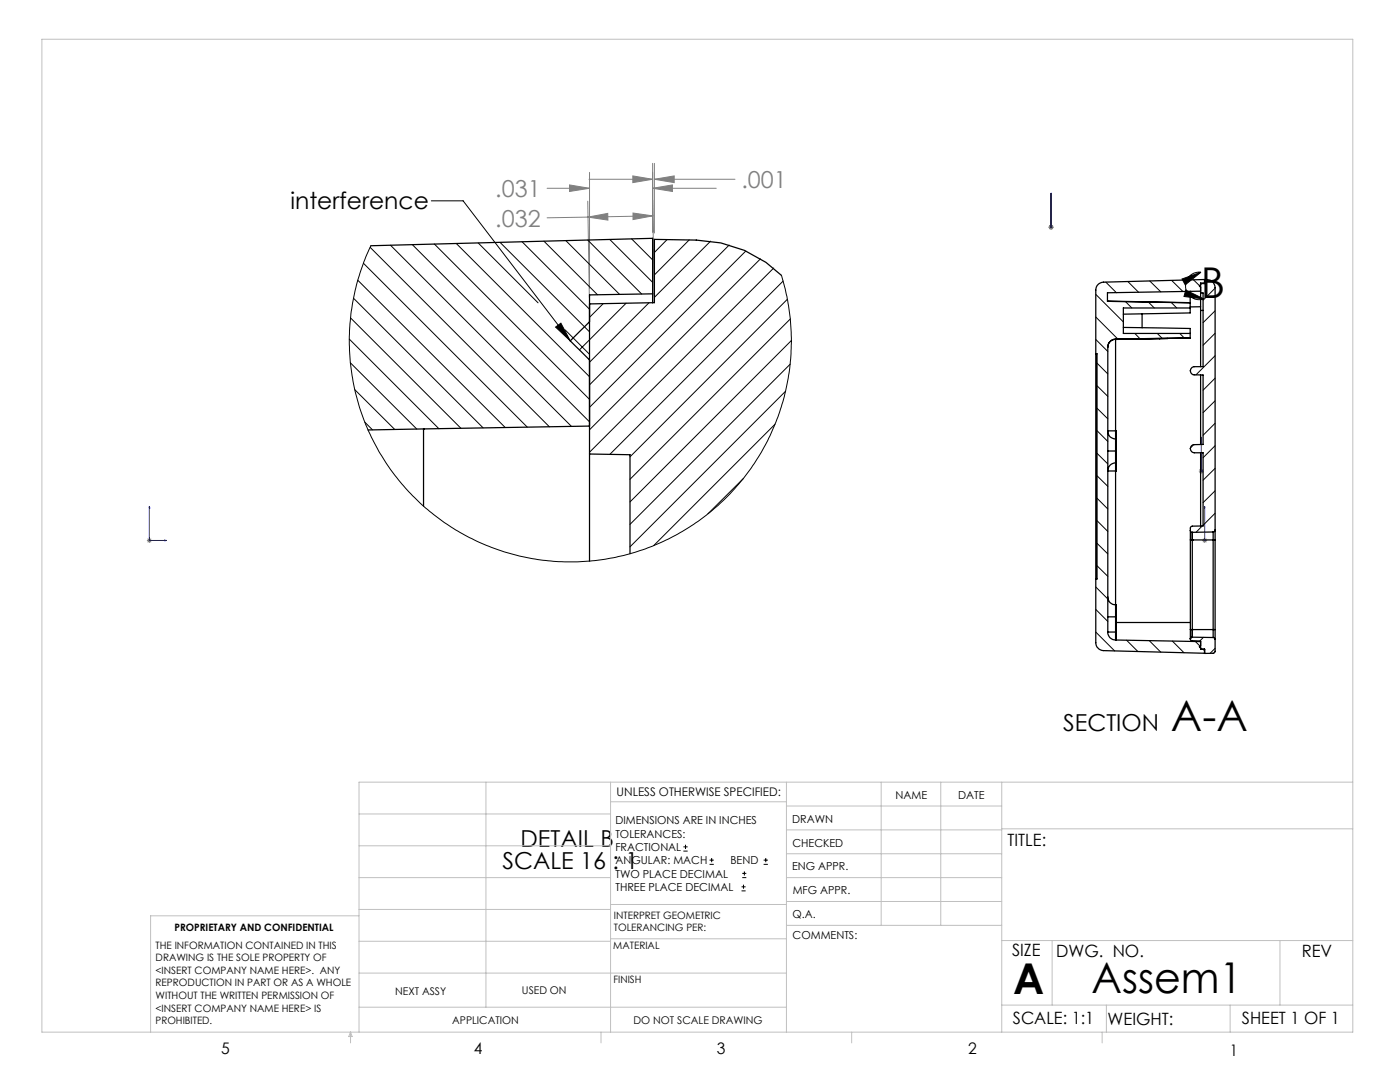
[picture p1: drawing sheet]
<svg xmlns="http://www.w3.org/2000/svg" width="279mm" height="216mm" viewBox="0 0 279 216" stroke-linecap="round" stroke-linejoin="round" font-family="sans-serif">
<g fill="none" stroke="#000" stroke-width=".2">
<path d="M86.1 40.1h6.3l21.4 27.9M235.9 55.7l3.8-1.4-3.2 2.5zM236.6 57.9l3.7 1.8-4-.5zM239.7 54.3a2.75 2.75 0 0 0-3.1 3.1 2.75 2.75 0 0 0 3.7 2.3M110.9 65.3l1-.8 1.9 3.5zM136.4 169.8h.8M136.4 169h.8M136.8 168.6v.8M141.6 172.5h.9M141.6 171.6h.9M142 171.2v.8M148 177.8h.8"/>
<path d="M148 177h.8M148.1 175.1h.8M148.1 174.3h.8M148.4 176.5v.8M148.6 173.9v.8M152.4 172.5h.8M152.4 171.6h.8M152.8 171.2v.8"/>
</g>
<g fill="none" stroke="#00f" stroke-width=".2">
<path d="M209.8 38.6v.3v-.3M209.8 38.6v6.7M209.8 45.3v.1zM209.8 45.3h.1M239.7 93.9v.2zM239.7 87.2v.4v-.4M239.7 94h.1M239.7 87.2v6.8M29.8 101l.1 .4h-.2zM29.8 101v6.8h3.4M32.9 107.7l.3 .1-.3 .1zM240.4 107.7v.2z"/>
<path d="M240.4 101v.4v-.4M240.4 107.8h.1M240.4 101v6.8"/>
</g>
<g fill="none" stroke="#808080" stroke-width=".2">
<path d="M109.2 37.6h8.5M113.7 36.9l4 .7-4 .6zM117.5 35.8h12.7M117.7 34.4v23.2M126.3 35.1l3.9 .7-3.9 .6zM130.2 37.6l4-.7v1.3zM130.2 32.6v13.7M130.2 37.6h12.7M130.2 39.9l.4 19.2M130.6 35.8l3.9-.7v1.3zM130.6 32.6v13.9M130.6 35.8h16.1"/>
<path d="M117.3 40.1l.3 19.3M117.3 43.3l4-.7v1.3zM126.3 42.5l4 .6-4 .7zM130.3 43.1l-21.1 .4M209.3 45.3h1M209.4 45l.7 .7M209.8 44.8v1M210.1 45l-.7 .7M239.3 94h.9M239.4 93.7l.7 .7M239.7 93.5v1M240.1 93.7l-.7 .7"/>
<path d="M29.3 107.8h1M29.5 107.5l.7 .7M29.8 107.3v1M30.2 107.5l-.7 .7M239.9 107.8h1M240.1 107.5l.7 .7M240.4 107.3v1M240.8 107.5l-.7 .7"/>
</g>
<g fill="none" stroke="#c0c0c0" stroke-width=".2">
<path d="M8.4 7.8h261.6v198.2h-261.6zM97 156.1v44.9M121.8 156.1v49.9M121.8 160h35.2M157 156.1v49.9M175.9 156.1v28.5M187.7 156.1v28.5M199.9 156.1v49.9M270 156.1h-198.4v49.9M71.6 175.1h50.2M71.6 168.8h50.2M71.6 162.4h50.2"/>
<path d="M157 170.4h42.9M157 165.6h42.9M157 160.8h42.9M157 175.1h42.9M157 179.9h42.9M199.9 165.4h70.1M71.6 194.2h85.4M71.6 187.8h50.2M71.6 181.5h50.2M71.6 182.7h-41.5v23.3M121.8 187.3h35.2M121.8 180.5h35.2"/>
<path d="M157 184.6h42.9M199.9 187.7h70.1M210 187.7v12.9M255.4 187.7v12.9M70 206v2.1M70 206l.3 .8h-.7zM71.6 201h85.4M119.9 206v2.1M170 206v2.1M199.9 200.6h70.1M220 206v2.1M220.8 200.6v5.4"/>
<path d="M245.5 200.6v5.4"/>
</g>
<g fill="#000">
<path d="M110.9 65.3l1-.8 1.9 3.5z"/>
<path d="M235.9 55.7l3.8-1.4-3.2 2.5zM236.6 57.9l3.7 1.8-4-.5z"/>
</g>
<g fill="#00f">
<path d="M-.1 45.3v.1zM-.1 38.6v.3zM32.9 107.7l.3 .1-.3 .1zM29.8 101l.1 .4h-.2zM-.1 93.9v.2zM-.1 87.2v.4z"/>
<path d="M209.8 45.3v.1zM209.8 38.6v.3zM209.8 45.3v.1zM209.8 38.6v.3zM240.4 107.7v.2zM240.4 101v.4zM239.7 93.9v.2zM239.7 87.2v.4z"/>
</g>
<path d="M113.7 36.9l4 .7-4 .6zM130.2 37.6l4-.7v1.3zM117.3 43.3l4-.7v1.3zM126.3 42.5l4 .6-4 .7zM126.3 35.1l3.9 .7-3.9 .6zM130.6 35.8l3.9-.7v1.3z" fill="#808080"/>
<g fill="none" stroke="#000" stroke-width=".2">
<path d="M70.6 59.5l25.8 25.9M71.4 55.9l29.4 29.4M72.5 52.5l32.7 32.7M73.9 49.4l35.7 35.8M74 49a44.1 44.1 0 0 0 36.7 63 44.1 44.1 0 0 0 45.2-57.1M77.9 48.9l36.2 36.2M82.3 48.8l35.4 35.4M86.7 48.7l31 31M91.1 48.6l26.6 26.6M95.4 48.5l12 11.9M99.8 48.4l17.9 17.8M104.2 48.2l13.5 13.5"/>
<path d="M108.5 48.1l10.7 10.7M112.9 48l10.7 10.7M117.3 47.9l10.8 10.8M121.7 47.8l8.5 8.5M126 47.7l4.2 4.2M133.1 47.8l-2.5 2.6M137.5 47.9l-6.9 7M141.8 48.1l-11.2 11.2M145.5 48.9l-27.8 27.9M148.8 50.1l-31.1 31.2M151.8 51.6l-34.1 34.2M154.4 53.5l-36.7 36.7"/>
<path d="M156.3 56.1l-34.6 34.6M157.1 59.7l-31.4 31.5M218.7 58.7l5.5 5.5M220.7 56.3l2.1 2.1M225.1 56.2l2.1 2.1M229.4 56.1l2.3 2.1M233.8 56l2.3 2.2M238.2 55.8l1.4 1.4M242.5 57.5l-2.4 2.4M69.7 67.7l17.9 17.8M69.9 72.4l13.3 13.2M70 63.4l22 22.1"/>
<path d="M70.8 77.8l8 7.9M112.8 65.8l4.9 4.9M120.4 60.6l-2.7 2.7M125 60.5l-9.4 9.3M129.5 60.4l-11.8 11.9M156.8 78.1l-31.1 31M157.7 72.7l-32 31.9M157.7 63.6l-32 32M157.9 67.9l-32.2 32.3M218.7 67.7l2.4 2.4M218.7 63.3l4.4 4.4M218.9 77l2.2 2.1"/>
<path d="M218.9 72.5l2.2 2.1M224.6 60.2l1.3 1.3M226.5 66.5l1 1.1M229.2 60.3l1.2 1.2M231 66.5l.9 1M233.8 60.4l1 1.1M235.4 66.5l.9 .9M242.5 62l-2.4 2.4M242.5 66.5l-2.4 2.4M242.5 71l-3.8 3.8M242.5 75.5l-2.4 2.4M242.5 80l-2.4 2.3"/>
<path d="M72.8 84.2l1.5 1.6M148.3 95.5l-7 7M154.7 84.7l-24.2 24.2M218.9 99.4l2.2 2.2M218.9 94.9l2.2 2.1M218.9 90.5l2.2 2.1M218.9 85.9l2.2 2.2M218.9 81.5l2.2 2.1M238.2 88.7l-.6 .7M242.5 84.5l-2.4 2.4M242.5 88.9l-2.4 2.4M242.5 93.5l-2.4 2.3"/>
<path d="M242.5 97.9l-2.4 2.4M218.7 117.1l2.4 2.4M218.9 112.9l2.2 2.1M218.9 108.4l2.2 2.1M218.9 103.9l2.2 2.1M239.9 105l-1.2 1.2M242.5 102.4l-2.4 2.4M218.7 126.1l3.8 3.8M218.7 121.6l2.4 2.4M224.8 127.7l2.3 2.3M229.4 127.8l2.3 2.3M234 127.9l2.3 2.3"/>
<path d="M238.5 128l1.1 1M240.1 129.6l.3 .3M240.2 127.2l-.8 .7M242.5 129.4l-1 1"/>
</g>
<g fill="none" stroke="#000" stroke-width=".25">
<path d="M74 49l56.2-1.4v11M130.2 58.6v1.8M130.2 58.6l-12.5 .2v31.8M155.9 54.9a24.5 24.5 0 0 0-16.9-7l-8.4-.1v12.6l-12.9 .2M237.5 58.1v3.4M239.6 58.1l-18.6 .3v1.7l16.5 .3M239.6 56.8l-.2 .2 .2 .3M239.6 58.5h.5v14.7h-1.8a.85 .85 0 0 0-.7 .8M239.6 56.6h.8v-.8a1.71 1.71 0 0 1 2.1 1.6v48.4M239.6 58.5v3.4M240.4 56.5v-.7l-20.2 .5a1.57 1.57 0 0 0-1.5 1.6v70.3a1.63 1.63 0 0 0 1.5 1.6l20.2 .6v-.9M240.4 56.5v.1"/>
<path d="M240.4 56.5h-.8v2M117.7 64.2l-3.9 3.8 3.9 3.8M218.7 70.6h.2v44.9h-.2M221 60.1l16.5 .3M222.6 67.7a1.59 1.59 0 0 0-1.5 1.6v56.8M222.6 67.7v18.3M224.2 65.3l13.3 .2v1M227.9 62.6v2.8M231.5 67.6h.1M231.5 67.6l-8.9 .1M233 67.5l-1.5 .1M237.5 67.4l-14.9 .3a1.56 1.56 0 0 0-1.5 1.6"/>
<path d="M237.5 67.4l-14.9 .3M237.5 60.4h.1M237.5 61.5v.9l-13.3 .3M237.5 61.5h-13.3v5h13.3M237.5 66.5v.9M237.6 74a.78 .78 0 0 0 .7 .8h1.8v13.9h-1.8a.81 .81 0 0 0-.7 .8 .81 .81 0 0 0 .7 .8h1.8v14.7h-2.3l-.2 .3v.5M237.6 74h.1M239.6 61.9v11.3M239.6 74.8v13.9M239.6 61.2h-2.1M239.6 61.9h.5M84.5 85.6v15.4"/>
<path d="M117.7 90.6v21.4M117.7 85l-44.3 .8M117.7 90.6l8 .1v19.8M221.1 90h1.5M221.1 86a1.51 1.51 0 0 0 1.5 1.6M221.1 94h1.5M221.1 86h1.5M222.6 90v2.4M222.6 92.4a1.56 1.56 0 0 0-1.5 1.5M222.6 87.6v2.4M222.6 92.4v1.6M222.6 86v1.6"/>
<path d="M222.6 86h.2v1.6M222.6 94v26.7M222.6 92.4h.2M222.6 87.6h.2M222.8 87.6v4.8M222.8 92.4v1.6h-.2M239.6 90.3v14.7M221.1 119.1a1.51 1.51 0 0 0 1.5 1.6M237.6 105.8l.1 .3 .2 .1M237.6 107.7h.3M237.6 105.8v1.9M237.6 107.7v17.9"/>
<path d="M237.9 106.2v1.5M237.9 107.7h.1M237.9 107.7h4.2M237.9 107.7v17.9M242.1 106.2v1.5M242.1 107.7h.4M242.1 106.2h-4.2M242.1 107.7v17.9M242.5 105.8l-.1 .2-.3 .2M242.5 105.8v1.9M242.5 107.7v17.9M221.1 126.1a1.51 1.51 0 0 0 1.5 1.6"/>
<path d="M221.1 126.1h1.5M221.1 123.1h1.5M222.6 126.1v1.6M222.6 120.7h.2v2.4M222.6 120.7v2.4M222.6 127.7l17 .3M222.6 126.1h.2M222.6 123.1v3M222.6 123.1h.2M222.8 126.1v1.6M222.8 123.1v3M222.8 124.2h14.8"/>
<path d="M237.6 127.5l.3 .4h1.7v1.7h.8M237.6 125.6h.3M237.6 125.6v1.9M237.9 127.1l-.2 .1-.1 .3M237.9 127.1l-.3 .4M237.9 125.6v1.5M237.9 125.6h.1M237.9 127.1l4.2 .1M237.9 125.6h4.2M239.6 128.8l-.2 .2 .2 .3M242.1 127.2l.3 .1 .1 .3M242.1 125.6v1.6"/>
<path d="M242.1 125.6h.4M242.5 127.6v2.4l-.2 .3-1.9 .1v-.9h-.8M242.5 125.6v2"/>
</g>
<g font-size="8.5">
<text x="239.7" y="59.4">B</text>
<text x="233.7" y="145.9">A-A</text>
<text x="202.2" y="198.3">A</text>
<text x="217.8" y="198.1">Assem1</text>
</g>
<g font-size="4.7">
<text x="58" y="41.7">interference</text>
<text x="212.2" y="145.9">SECTION</text>
<text x="100.3" y="173.5">SCALE 16 : 1</text>
<text x="103.9" y="169">DETAIL B</text>
</g>
<g font-size="4.7" fill="#808080">
<text x="98.8" y="39.3">.031</text>
<text x="148" y="37.5">.001</text>
<text x="98.8" y="45.3">.032</text>
</g>
<g font-size="3.4">
<text x="201.1" y="168.8">TITLE:</text>
<text x="202" y="190.8">SIZE</text>
<text x="210.8" y="190.9">DWG. NO.</text>
<text x="259.8" y="191">REV</text>
<text x="202.1" y="204.4">SCALE: 1:1</text>
<text x="221" y="204.5">WEIGHT:</text>
<text x="247.8" y="204.4">SHEET 1 OF 1</text>
</g>
<g font-size="3.2">
<text x="44.2" y="210.4">5</text>
<text x="94.6" y="210.3">4</text>
<text x="143.1" y="210.4">3</text>
<text x="193.2" y="210.3">2</text>
<text x="245.4" y="210.6">1</text>
</g>
<text font-size="2.4" x="123.1" y="158.9">UNLESS OTHERWISE SPECIFIED:</text>
<g font-size="2.2">
<text x="178.7" y="159.4">NAME</text>
<text x="191.2" y="159.4">DATE</text>
<text x="122.8" y="164.5">DIMENSIONS ARE IN INCHES</text>
<text x="122.8" y="167.1">TOLERANCES:</text>
<text x="158.1" y="164.2">DRAWN</text>
<text x="122.8" y="169.8">FRACTIONAL</text>
<text x="122.8" y="172.5">ANGULAR: MACH</text>
<text x="145.8" y="172.5">BEND</text>
<text x="158.1" y="173.7">ENG APPR.</text>
<text x="158.2" y="169.1">CHECKED</text>
<text x="122.8" y="175.1">TWO PLACE DECIMAL</text>
<text x="122.8" y="177.8">THREE PLACE DECIMAL</text>
<text x="158.2" y="178.4">MFG APPR.</text>
<text x="158.2" y="183.2">Q.A.</text>
<text x="158.2" y="187.4">COMMENTS:</text>
</g>
<g font-size="2.1">
<text x="78.8" y="198.5">NEXT ASSY</text>
<text x="104.2" y="198.4">USED ON</text>
<text x="90.2" y="204.3">APPLICATION</text>
<text x="126.4" y="204.3">DO NOT SCALE DRAWING</text>
</g>
<g font-size="2">
<text x="34.8" y="185.7">PROPRIETARY AND CONFIDENTIAL</text>
<text x="122.5" y="183.3">INTERPRET GEOMETRIC</text>
<text x="122.5" y="185.9">TOLERANCING PER:</text>
<text x="31.1" y="189.3">THE INFORMATION CONTAINED IN THIS</text>
<text x="31.1" y="191.8">DRAWING IS THE SOLE PROPERTY OF</text>
<text x="122.4" y="189.4">MATERIAL</text>
<text x="31.1" y="194.3">&lt;INSERT COMPANY NAME HERE&gt;. ANY</text>
<text x="31.1" y="196.8">REPRODUCTION IN PART OR AS A WHOLE</text>
<text x="122.4" y="196.2">FINISH</text>
<text x="31.1" y="199.4">WITHOUT THE WRITTEN PERMISSION OF</text>
<text x="31.1" y="201.9">&lt;INSERT COMPANY NAME HERE&gt; IS</text>
<text x="31.1" y="204.4">PROHIBITED.</text>
</g>
</svg>
